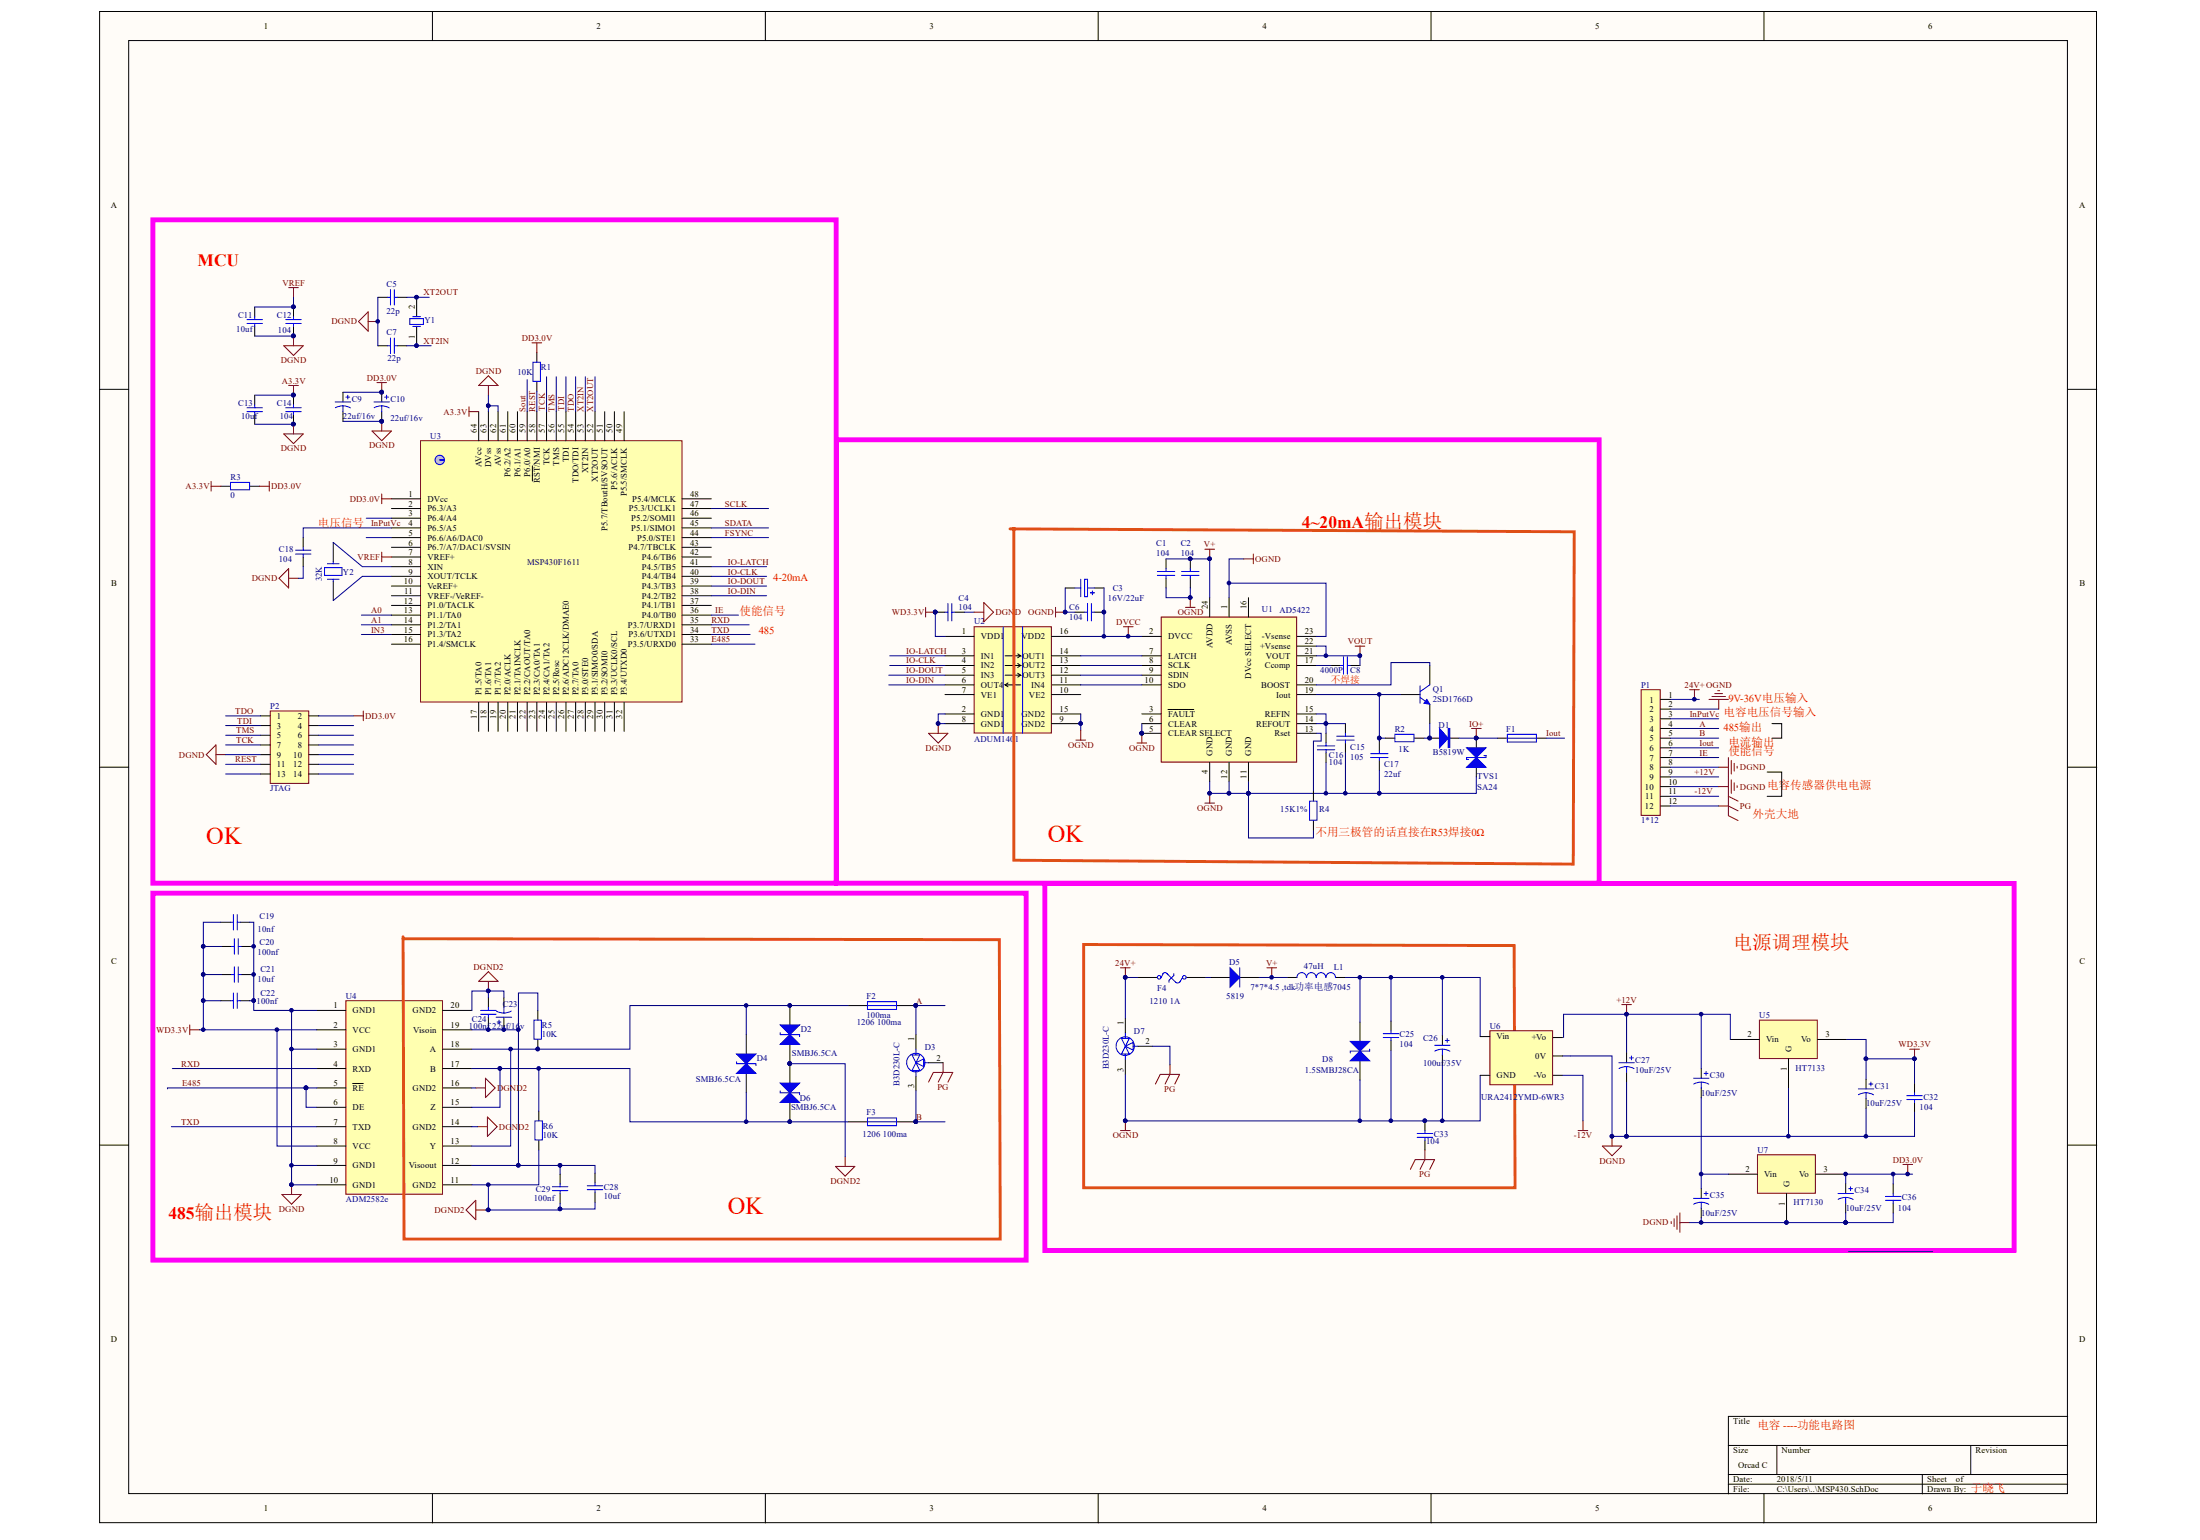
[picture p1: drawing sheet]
# Altium schematic sheet MSP430.SchDoc: 电容 ----功能电路图
size OrCAD C; Author: 于晓飞

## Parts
C1  104  [0805]
C2  104  [0805]
C3  16V/22uF  [3216]
C4  104  [0805]
C5  22p  [0805]
C6  104  [0805]
C7  22p  [0805]
C8  4000P  [0805]
C9  22uf/16v  [B型 3528]
C10  22uf/16v  [B型 3528]
C11  10uf  [0805]
C12  104  [0805]
C13  10uf  [0805]
C14  104  [0805]
C15  105  [0805]
C16  104  [0805]
C17  22uf  [0805]
C18  104  [0805]
C19  10nf  [0805]
C20  100nf  [0805]
C21  10uf  [0805]
C22  100nf  [0805]
C23  22uf/16v  [B型 3528]
C24  100nf  [0805]
C25  104  [0805]
C26  value 100uf/35V  [C5X5]  (hidden comment: 10uf/35V)
C27  10uF/25V  [3216]
C28  10uf  [0805]
C29  100nf  [0805]
C30  value 10uF/25V  [3216]  (hidden comment: 10uF)
C31  value 10uF/25V  [3216]  (hidden comment: 10uF)
C32  104  [0805]
C33  104  [1812]
C34  value 10uF/25V  [3216]  (hidden comment: 10uF)
C35  value 10uF/25V  [3216]  (hidden comment: 10uF)
C36  104  [0805]
D1  B5819W  [7227-D]
D2  SMBJ6.5CA  [7227-D]
D3  B3D230L-C  [B3D090L-C]
D4  SMBJ6.5CA  [7227-D]
D5  5819  [7227-D]
D6  SMBJ6.5CA  [7227-D]
D7  B3D230L-C  [B3D090L-C]
D8  1.5SMBJ28CA  [7227-D]
F1  (no value)  [1206]
F2  100ma  [1206R]
F3  100ma  [1206R]  (value not drawn)
F4  Fuse Thermal  200ma  [1210]  (value not drawn)
L1  value 47uH  [L7X7]  (hidden comment: 100uH)
P1  1*12
P2  JTAG  [14缺口]
Q1  2SD1766D  [SOT-89-2]
R1  10K  [0805]
R2  1K  [0805]
R3  0  [0805]
R4  15K1%  [0805]
R5  10K  [0805]
R6  10K  [0805]
TVS1  SA24  [7227-D]
U1  AD5422  [AD5422]
U2  ADUM1401  [SO16W]
U3  MSP430F1611  [PM]
U4  ADM2582e  [AM258XXX]
U5  HT7133  [SOT-89-2]
U6  URA2412YMD-6WR3
U7  HT7130  [SOT-89-2]
Y1  8M  [5032]  (value not drawn)
Y2  32K  [FC-135]

## Blocks framed on the sheet
OK: C5 C7 C9-C14 C18 P2 R1 R3 U3 Y1 Y2
OK: C1-C4 C6 C8 C15-C17 D1 F1 Q1 R2 R4 TVS1 U1 U2
485输出模块: C19-C22 U4
电源调理模块: C25-C27 C30-C36 D5 D7 D8 F4 L1 U5-U7
OK: C23 C24 C28 C29 D2-D4 D6 F2 F3 R5 R6

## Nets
24V+: D7.1 F4.1 P1.1
+12V: C27.1 C30.1 P1.9 U5.2(Vin)
-12V: P1.11 U6.4(-Vo)
A3.3V: C13.1 C14.1 R3.1 U3.64(AVcc)
DD3.0V: C9.1 C10.1 C34.1 C36.2 P2.2 R1.2 R3.2 U3.1(DVcc) U7.3(Vo)
DGND: C4.1 C5.2 C7.2 C9.2 C10.2 C11.2 C12.2 C13.2 C14.2 C18.1 C19.1 C20.1 C21.1 C22.1 C27.2 C31.2 C32.1 C34.2 C35.2 C36.1 P1.8 P1.10 P2.9 U2.2(GND1) U2.8(GND1) U3.62(AVss) U3.63(DVss) U4.1(GND1) U4.3(GND1) U4.9(GND1) U4.10(GND1) U5.1(G) U6.4(0V) U7.1(G)
DGND2: C23.2 C24.1 C28.2 C29.2 D2.1(K) D6.1(K) R6.2 U4.11(GND2) U4.14(GND2) U4.16(GND2) U4.20(GND2)
DVCC: C3.1 C6.1 U1.2(DVCC) U2.16(VDD2)
IO+: D1.2(K) F1.2 TVS1.2(K)
OGND: C1.2 C2.2 C3.2 C6.2 C15.1 C16.1 C17.1 C25.1 C26.2 C33.2 D7.3 D8.1(K) P1.2 R4.2 TVS1.1(A) U1.1(AVSS) U1.4(GND) U1.5(CLEAR_SELECT) U1.6(CLEAR) U1.11(GND) U1.12(GND) U1.23(-Vsense) U2.9(GND2) U2.15(GND2) U6.1(GND)
PG: C33.1 D3.2 D7.2 P1.12
V+: C1.1 C2.1 D5.2(K) L1.1 U1.24(AVDD)
VOUT: C8.2 U1.21(VOUT) U1.22(+Vsense)
VREF: C11.1 C12.1 U3.7(VREF+)
WD3.3V: C4.2 C19.2 C20.2 C21.2 C22.2 C31.1 C32.2 U2.1(VDD1) U4.2(VCC) U4.8(VCC) U5.3(Vo)
A: D3.1 F2.2 P1.4
A0: U3.13(P1.1/TA0)
A1: U3.14(P1.2/TA1)
B: D3.3 F3.2 P1.5
E485: U3.33(P3.5/URXD0) U4.5(~{RE}) U4.6(DE)
FSYNC: U3.44(P5.0/STE1)
IE: P1.7 U3.36(P4.0/TB0)
IN3: U3.15(P1.3/TA2)
InPutVc: C18.2 P1.3 U3.4(P6.5/A5)
IO-CLK: U2.4(IN2) U3.40(P4.4/TB4)
IO-DIN: U2.6(OUT4) U3.38(P4.2/TB2)
IO-DOUT: U2.5(IN3) U3.39(P4.3/TB3)
IO-LATCH: U2.3(IN1) U3.41(P4.5/TB5)
Iout: F1.1 P1.6
REST: P2.11 R1.1 U3.58(~{RST}/NMI)
RXD: U3.35(P3.7/URXD1) U4.4(RXD)
SCLK: U3.47(P5.3/UCLK1)
SDATA: U3.45(P5.1/SIMO1)
Sout: U3.59(P6.0/A0)
TCK: P2.7 U3.57(TCK)
TDI: P2.3 U3.55(TDI)
TDO: P2.1 U3.54(TDO/TDI)
TMS: P2.5 U3.56(TMS)
TXD: U3.34(P3.6/UTXD1) U4.7(TXD)
XT2IN: C7.1 U3.53(XT2IN) Y1.1(OSC1)
XT2OUT: C5.1 U3.52(XT2OUT) Y1.2(OSC2)
NetC8_1: C8.1 U1.17(Ccomp)
NetC15_2: C15.2 C16.2 U1.14(REFOUT) U1.15(REFIN)
NetC17_2: C17.2 Q1.1(B) R2.2 U1.19(Iout)
NetC23_1: C23.1 C24.2 C28.1 C29.1 R5.1 U4.12(Visoout) U4.19(Visoin)
NetC25_2: C25.2 C26.1 D8.2(A) L1.2 U6.2(Vin)
NetC30_2: C30.2 C35.1 U7.2(Vin)
NetD1_1: D1.1(A) Q1.3(E) R2.1
NetD2_2: D2.2(A) D4.2(A) F2.1 R5.2 U4.13(Y) U4.18(A)
NetD4_1: D4.1(K) D6.2(A) F3.1 R6.1 U4.15(Z) U4.17(B)
NetD5_1: D5.1(A) F4.2
NetQ1_2: Q1.2(C) U1.20(BOOST)
NetR4_1: R4.1 U1.13(Rset)
NetU1_7: U1.7(LATCH) U2.14(OUT1)
NetU1_8: U1.8(SCLK) U2.13(OUT2)
NetU1_9: U1.9(SDIN) U2.12(OUT3)
NetU1_10: U1.10(SDO) U2.11(IN4)
NetU3_8: U3.8(XIN) Y2.1
NetU3_9: U3.9(XOUT/TCLK) Y2.2

Not connected (* = marked no-connect by the designer): P2 4 6 8 10 12 13 14; U1 3(~{FAULT}) 16(DVcc_SELECT); U2 7(VE1) 10(VE2); U3 2(P6.3/A3) 3(P6.4/A4) 5(P6.6/A6/DAC0) 6(P6.7/A7/DAC1/SVSIN) 10(VeREF+) 11(VREF-/VeREF-) 12(P1.0/TACLK) 16(P1.4/SMCLK) 17(P1.5/TA0) 18(P1.6/TA1) 19(P1.7/TA2) 20(P2.0/ACLK) 21(P2.1/TAINCLK) 22(P2.2/CAOUT/TA0) 23(P2.3/CA0/TA1) 24(P2.4/CA1/TA2) 25(P2.5/Rosc) 26(P2.6/ADC12CLK/DMAE0) 27(P2.7/TA0) 28(P3.0/STE0) 29(P3.1/SIMO0/SDA) 30(P3.2/SOMI0) 31(P3.3/UCLK0/SCL) 32(P3.4/UTXD0) 37(P4.1/TB1) 42(P4.6/TB6) 43(P4.7/TBCLK) 46(P5.2/SOMI1) 48(P5.4/MCLK) 49(P5.5/SMCLK) 50(P5.6/ACLK) 51(P5.7/TBoutH/SVSOUT) 60(P6.1/A1) 61(P6.2/A2); U6 3(+Vo)

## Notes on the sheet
- MCU
- 电压信号
- 4|0mA输出模块
- 使能信号
- 4-20mA
- 485
- (near C8) 不焊接
- 电容电压信号输入
- 9V-36V电压输入
- 485输出
- 电流输出
- 电容传感器供电电源
- (near R4) 不用三极管的话直接在R53焊接0Ω
- 外壳大地
- 1210 1A
- (near L1) 7*7*4.5 ,tdk功率电感7045
- (near F2) 1206 100ma
- (near F3) 1206 100ma
